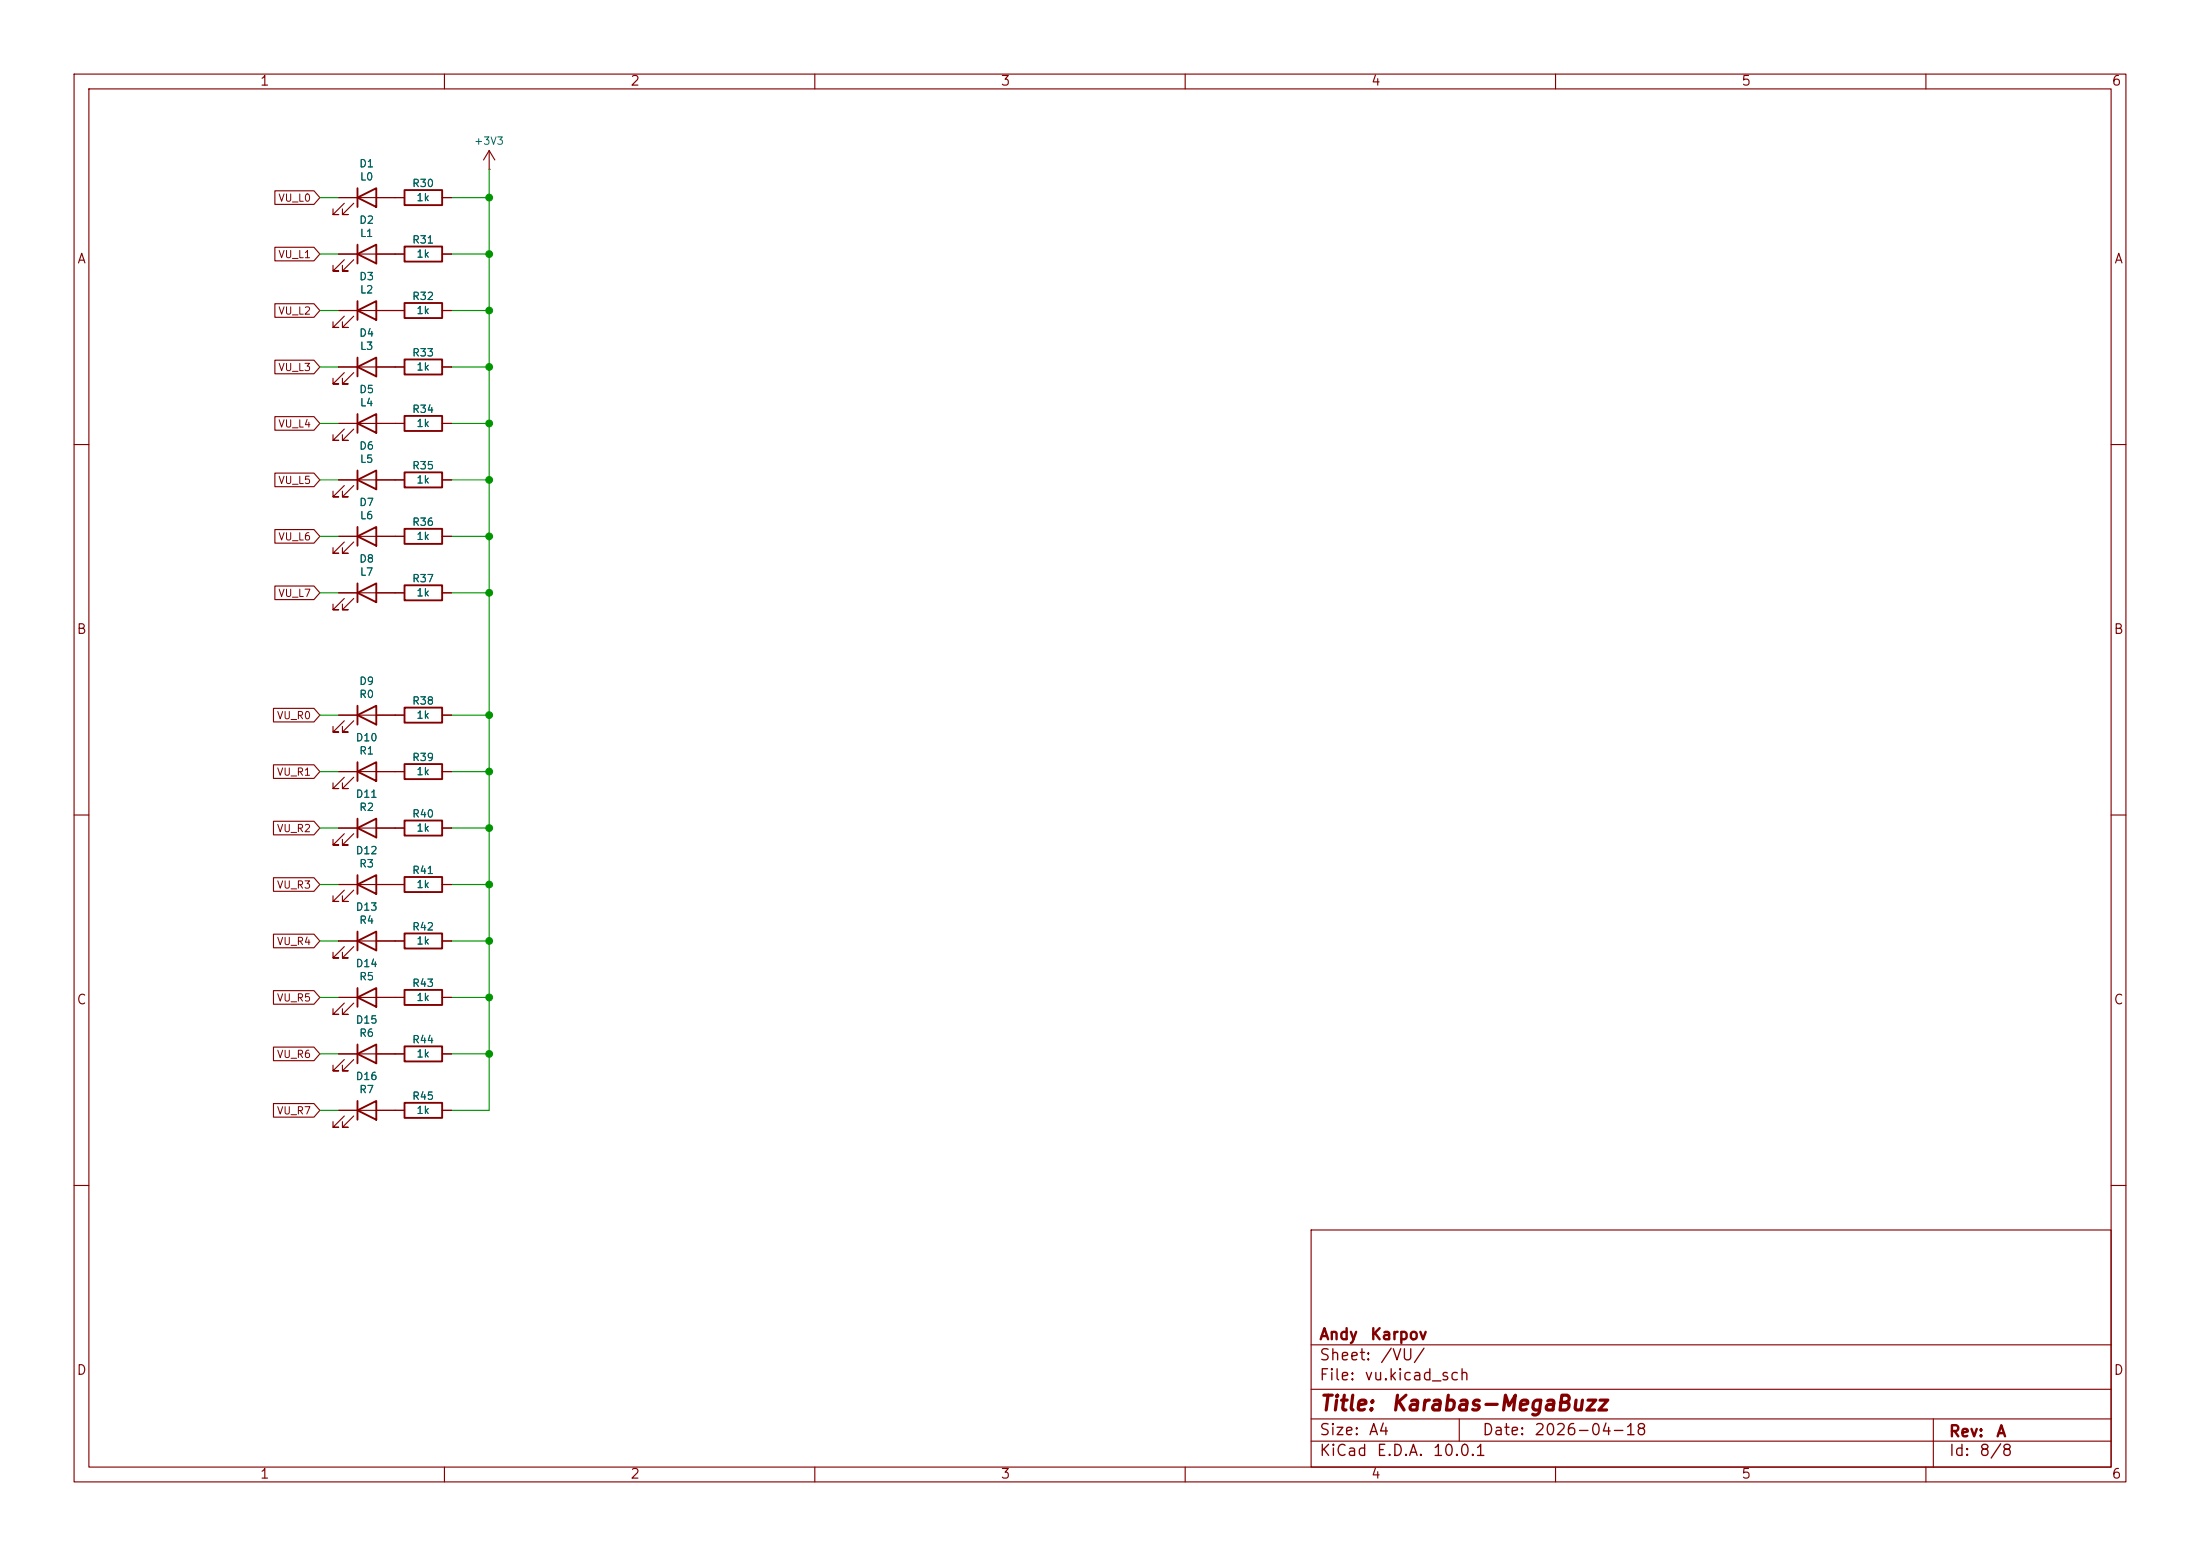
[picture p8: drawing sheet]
(kicad_sch
 (version 20260306)
 (generator "eeschema")
 (generator_version "10.0")
 (paper "A4")
 (title_block
  (title "Karabas-MegaBuzz")
  (date "2026-04-18")
  (rev "A")
  (company "Andy Karpov"))
 (lib_symbols
  (symbol "Device:LED"
   (pin_numbers (hide yes))
   (pin_names
    (offset 1.016) (hide yes)) (exclude_from_sim no) (in_bom yes) (on_board yes)
   (in_pos_files yes)
   (duplicate_pin_numbers_are_jumpers no)
   (property "Reference" "D" (at 0 2.54 0) (show_name no) (do_not_autoplace no) (effects (font (size 1.27 1.27))))
   (property "Value" "LED" (at 0 -2.54 0) (show_name no) (do_not_autoplace no) (effects (font (size 1.27 1.27))))
   (property "Footprint" "" (at 0 0 0) (show_name no) (do_not_autoplace no) (hide yes) (effects (font (size 1.27 1.27))))
   (property "Datasheet" "" (at 0 0 0) (show_name no) (do_not_autoplace no) (hide yes) (effects (font (size 1.27 1.27))))
   (property "Description" "Light emitting diode" (at 0 0 0) (show_name no) (do_not_autoplace no) (hide yes) (effects (font (size 1.27 1.27))))
   (property "Sim.Pins" "1=K 2=A" (at 0 0 0) (show_name no) (do_not_autoplace no) (hide yes) (effects (font (size 1.27 1.27))))
   (symbol "LED_0_1"
    (polyline (pts (xy -3.048 -0.762) (xy -4.572 -2.286) (xy -3.81 -2.286) (xy -4.572 -2.286) (xy -4.572 -1.524)) (stroke (width 0) (type default)) (fill (type none)))
    (polyline (pts (xy -1.778 -0.762) (xy -3.302 -2.286) (xy -2.54 -2.286) (xy -3.302 -2.286) (xy -3.302 -1.524)) (stroke (width 0) (type default)) (fill (type none)))
    (polyline (pts (xy -1.27 0) (xy 1.27 0)) (stroke (width 0) (type default)) (fill (type none)))
    (polyline (pts (xy -1.27 -1.27) (xy -1.27 1.27)) (stroke (width 0.254) (type default)) (fill (type none)))
    (polyline (pts (xy 1.27 -1.27) (xy 1.27 1.27) (xy -1.27 0) (xy 1.27 -1.27)) (stroke (width 0.254) (type default)) (fill (type none))))
   (symbol "LED_1_1"
    (pin passive line (at -3.81 0 0) (length 2.54) (name "K" (effects (font (size 1.27 1.27)))) (number "1" (effects (font (size 1.27 1.27)))))
    (pin passive line (at 3.81 0 180) (length 2.54) (name "A" (effects (font (size 1.27 1.27)))) (number "2" (effects (font (size 1.27 1.27))))))
   (embedded_fonts no))
  (symbol "Device:R"
   (pin_numbers (hide yes))
   (pin_names
    (offset 0)) (exclude_from_sim no) (in_bom yes) (on_board yes)
   (in_pos_files yes)
   (duplicate_pin_numbers_are_jumpers no)
   (property "Reference" "R" (at 2.032 0 90) (show_name no) (do_not_autoplace no) (effects (font (size 1.27 1.27))))
   (property "Value" "R" (at 0 0 90) (show_name no) (do_not_autoplace no) (effects (font (size 1.27 1.27))))
   (property "Footprint" "" (at -1.778 0 90) (show_name no) (do_not_autoplace no) (hide yes) (effects (font (size 1.27 1.27))))
   (property "Datasheet" "" (at 0 0 0) (show_name no) (do_not_autoplace no) (hide yes) (effects (font (size 1.27 1.27))))
   (property "Description" "Resistor" (at 0 0 0) (show_name no) (do_not_autoplace no) (hide yes) (effects (font (size 1.27 1.27))))
   (symbol "R_0_1"
    (rectangle (start -1.016 -2.54) (end 1.016 2.54) (stroke (width 0.254) (type default)) (fill (type none))))
   (symbol "R_1_1"
    (pin passive line (at 0 3.81 270) (length 1.27) (name "" (effects (font (size 1.27 1.27)))) (number "1" (effects (font (size 1.27 1.27)))))
    (pin passive line (at 0 -3.81 90) (length 1.27) (name "" (effects (font (size 1.27 1.27)))) (number "2" (effects (font (size 1.27 1.27))))))
   (embedded_fonts no))
  (symbol "power:+3V3"
   (power global)
   (pin_numbers (hide yes))
   (pin_names
    (offset 0) (hide yes)) (exclude_from_sim no) (in_bom yes) (on_board yes)
   (in_pos_files yes)
   (duplicate_pin_numbers_are_jumpers no)
   (property "Reference" "#PWR" (at 0 -3.81 0) (show_name no) (do_not_autoplace no) (hide yes) (effects (font (size 1.27 1.27))))
   (property "Value" "+3V3" (at 0 3.556 0) (show_name no) (do_not_autoplace no) (effects (font (size 1.27 1.27))))
   (property "Footprint" "" (at 0 0 0) (show_name no) (do_not_autoplace no) (hide yes) (effects (font (size 1.27 1.27))))
   (property "Datasheet" "" (at 0 0 0) (show_name no) (do_not_autoplace no) (hide yes) (effects (font (size 1.27 1.27))))
   (property "Description" "Power symbol creates a global label with name \"+3V3\"" (at 0 0 0) (show_name no) (do_not_autoplace no) (hide yes) (effects (font (size 1.27 1.27))))
   (symbol "+3V3_0_1"
    (polyline (pts (xy -0.762 1.27) (xy 0 2.54)) (stroke (width 0) (type default)) (fill (type none)))
    (polyline (pts (xy 0 2.54) (xy 0.762 1.27)) (stroke (width 0) (type default)) (fill (type none)))
    (polyline (pts (xy 0 0) (xy 0 2.54)) (stroke (width 0) (type default)) (fill (type none))))
   (symbol "+3V3_1_1"
    (pin power_in line (at 0 0 90) (length 0) (name "" (effects (font (size 1.27 1.27)))) (number "1" (effects (font (size 1.27 1.27))))))
   (embedded_fonts no)))
 (junction
  (at 66.04 104.14)
  (diameter 0)
  (color 0 0 0 0))
 (junction
  (at 66.04 57.15)
  (diameter 0)
  (color 0 0 0 0))
 (junction
  (at 66.04 49.53)
  (diameter 0)
  (color 0 0 0 0))
 (junction
  (at 66.04 72.39)
  (diameter 0)
  (color 0 0 0 0))
 (junction
  (at 66.04 127)
  (diameter 0)
  (color 0 0 0 0))
 (junction
  (at 66.04 142.24)
  (diameter 0)
  (color 0 0 0 0))
 (junction
  (at 66.04 80.01)
  (diameter 0)
  (color 0 0 0 0))
 (junction
  (at 66.04 41.91)
  (diameter 0)
  (color 0 0 0 0))
 (junction
  (at 66.04 119.38)
  (diameter 0)
  (color 0 0 0 0))
 (junction
  (at 66.04 134.62)
  (diameter 0)
  (color 0 0 0 0))
 (junction
  (at 66.04 111.76)
  (diameter 0)
  (color 0 0 0 0))
 (junction
  (at 66.04 64.77)
  (diameter 0)
  (color 0 0 0 0))
 (junction
  (at 66.04 34.29)
  (diameter 0)
  (color 0 0 0 0))
 (junction
  (at 66.04 26.67)
  (diameter 0)
  (color 0 0 0 0))
 (junction
  (at 66.04 96.52)
  (diameter 0)
  (color 0 0 0 0))
 (wire
  (pts (xy 43.18 119.38) (xy 45.72 119.38))
  (stroke (width 0) (type default)))
 (wire
  (pts (xy 43.18 104.14) (xy 45.72 104.14))
  (stroke (width 0) (type default)))
 (wire
  (pts (xy 43.18 64.77) (xy 45.72 64.77))
  (stroke (width 0) (type default)))
 (wire
  (pts (xy 43.18 41.91) (xy 45.72 41.91))
  (stroke (width 0) (type default)))
 (wire
  (pts (xy 60.96 96.52) (xy 66.04 96.52))
  (stroke (width 0) (type default)))
 (wire
  (pts (xy 66.04 41.91) (xy 66.04 34.29))
  (stroke (width 0) (type default)))
 (wire
  (pts (xy 60.96 57.15) (xy 66.04 57.15))
  (stroke (width 0) (type default)))
 (wire
  (pts (xy 66.04 72.39) (xy 66.04 64.77))
  (stroke (width 0) (type default)))
 (wire
  (pts (xy 43.18 72.39) (xy 45.72 72.39))
  (stroke (width 0) (type default)))
 (wire
  (pts (xy 66.04 80.01) (xy 66.04 72.39))
  (stroke (width 0) (type default)))
 (wire
  (pts (xy 43.18 96.52) (xy 45.72 96.52))
  (stroke (width 0) (type default)))
 (wire
  (pts (xy 66.04 64.77) (xy 66.04 57.15))
  (stroke (width 0) (type default)))
 (wire
  (pts (xy 60.96 80.01) (xy 66.04 80.01))
  (stroke (width 0) (type default)))
 (wire
  (pts (xy 66.04 119.38) (xy 66.04 111.76))
  (stroke (width 0) (type default)))
 (wire
  (pts (xy 43.18 80.01) (xy 45.72 80.01))
  (stroke (width 0) (type default)))
 (wire
  (pts (xy 66.04 57.15) (xy 66.04 49.53))
  (stroke (width 0) (type default)))
 (wire
  (pts (xy 60.96 41.91) (xy 66.04 41.91))
  (stroke (width 0) (type default)))
 (wire
  (pts (xy 60.96 49.53) (xy 66.04 49.53))
  (stroke (width 0) (type default)))
 (wire
  (pts (xy 66.04 134.62) (xy 66.04 127))
  (stroke (width 0) (type default)))
 (wire
  (pts (xy 43.18 111.76) (xy 45.72 111.76))
  (stroke (width 0) (type default)))
 (wire
  (pts (xy 43.18 57.15) (xy 45.72 57.15))
  (stroke (width 0) (type default)))
 (wire
  (pts (xy 66.04 22.86) (xy 66.04 26.67))
  (stroke (width 0) (type default)))
 (wire
  (pts (xy 43.18 49.53) (xy 45.72 49.53))
  (stroke (width 0) (type default)))
 (wire
  (pts (xy 60.96 142.24) (xy 66.04 142.24))
  (stroke (width 0) (type default)))
 (wire
  (pts (xy 60.96 111.76) (xy 66.04 111.76))
  (stroke (width 0) (type default)))
 (wire
  (pts (xy 60.96 64.77) (xy 66.04 64.77))
  (stroke (width 0) (type default)))
 (wire
  (pts (xy 66.04 104.14) (xy 66.04 96.52))
  (stroke (width 0) (type default)))
 (wire
  (pts (xy 43.18 134.62) (xy 45.72 134.62))
  (stroke (width 0) (type default)))
 (wire
  (pts (xy 43.18 127) (xy 45.72 127))
  (stroke (width 0) (type default)))
 (wire
  (pts (xy 66.04 49.53) (xy 66.04 41.91))
  (stroke (width 0) (type default)))
 (wire
  (pts (xy 43.18 149.86) (xy 45.72 149.86))
  (stroke (width 0) (type default)))
 (wire
  (pts (xy 43.18 26.67) (xy 45.72 26.67))
  (stroke (width 0) (type default)))
 (wire
  (pts (xy 66.04 127) (xy 66.04 119.38))
  (stroke (width 0) (type default)))
 (wire
  (pts (xy 66.04 26.67) (xy 60.96 26.67))
  (stroke (width 0) (type default)))
 (wire
  (pts (xy 66.04 142.24) (xy 66.04 134.62))
  (stroke (width 0) (type default)))
 (wire
  (pts (xy 43.18 34.29) (xy 45.72 34.29))
  (stroke (width 0) (type default)))
 (wire
  (pts (xy 43.18 142.24) (xy 45.72 142.24))
  (stroke (width 0) (type default)))
 (wire
  (pts (xy 60.96 72.39) (xy 66.04 72.39))
  (stroke (width 0) (type default)))
 (wire
  (pts (xy 60.96 149.86) (xy 66.04 149.86))
  (stroke (width 0) (type default)))
 (wire
  (pts (xy 60.96 127) (xy 66.04 127))
  (stroke (width 0) (type default)))
 (wire
  (pts (xy 60.96 34.29) (xy 66.04 34.29))
  (stroke (width 0) (type default)))
 (wire
  (pts (xy 60.96 134.62) (xy 66.04 134.62))
  (stroke (width 0) (type default)))
 (wire
  (pts (xy 66.04 34.29) (xy 66.04 26.67))
  (stroke (width 0) (type default)))
 (wire
  (pts (xy 60.96 104.14) (xy 66.04 104.14))
  (stroke (width 0) (type default)))
 (wire
  (pts (xy 66.04 96.52) (xy 66.04 80.01))
  (stroke (width 0) (type default)))
 (wire
  (pts (xy 66.04 111.76) (xy 66.04 104.14))
  (stroke (width 0) (type default)))
 (wire
  (pts (xy 60.96 119.38) (xy 66.04 119.38))
  (stroke (width 0) (type default)))
 (wire
  (pts (xy 66.04 149.86) (xy 66.04 142.24))
  (stroke (width 0) (type default)))
 (global_label "VU_R2"
  (shape input)
  (at 43.18 111.76 180)
  (fields_autoplaced yes)
  (effects (font (size 0.9906 0.9906)) (justify right))
  (property "Intersheetrefs" "${INTERSHEET_REFS}" (at 36.2019 111.76 0) (hide yes) (show_name no) (do_not_autoplace no) (effects (font (size 1.27 1.27)) (justify right))))
 (global_label "VU_R3"
  (shape input)
  (at 43.18 119.38 180)
  (fields_autoplaced yes)
  (effects (font (size 0.9906 0.9906)) (justify right))
  (property "Intersheetrefs" "${INTERSHEET_REFS}" (at 36.2019 119.38 0) (hide yes) (show_name no) (do_not_autoplace no) (effects (font (size 1.27 1.27)) (justify right))))
 (global_label "VU_R4"
  (shape input)
  (at 43.18 127 180)
  (fields_autoplaced yes)
  (effects (font (size 0.9906 0.9906)) (justify right))
  (property "Intersheetrefs" "${INTERSHEET_REFS}" (at 36.2019 127 0) (hide yes) (show_name no) (do_not_autoplace no) (effects (font (size 1.27 1.27)) (justify right))))
 (global_label "VU_L3"
  (shape input)
  (at 43.18 49.53 180)
  (fields_autoplaced yes)
  (effects (font (size 0.9906 0.9906)) (justify right))
  (property "Intersheetrefs" "${INTERSHEET_REFS}" (at 36.3906 49.53 0) (hide yes) (show_name no) (do_not_autoplace no) (effects (font (size 1.27 1.27)) (justify right))))
 (global_label "VU_L5"
  (shape input)
  (at 43.18 64.77 180)
  (fields_autoplaced yes)
  (effects (font (size 0.9906 0.9906)) (justify right))
  (property "Intersheetrefs" "${INTERSHEET_REFS}" (at 36.3906 64.77 0) (hide yes) (show_name no) (do_not_autoplace no) (effects (font (size 1.27 1.27)) (justify right))))
 (global_label "VU_L6"
  (shape input)
  (at 43.18 72.39 180)
  (fields_autoplaced yes)
  (effects (font (size 0.9906 0.9906)) (justify right))
  (property "Intersheetrefs" "${INTERSHEET_REFS}" (at 36.3906 72.39 0) (hide yes) (show_name no) (do_not_autoplace no) (effects (font (size 1.27 1.27)) (justify right))))
 (global_label "VU_R6"
  (shape input)
  (at 43.18 142.24 180)
  (fields_autoplaced yes)
  (effects (font (size 0.9906 0.9906)) (justify right))
  (property "Intersheetrefs" "${INTERSHEET_REFS}" (at 36.2019 142.24 0) (hide yes) (show_name no) (do_not_autoplace no) (effects (font (size 1.27 1.27)) (justify right))))
 (global_label "VU_L4"
  (shape input)
  (at 43.18 57.15 180)
  (fields_autoplaced yes)
  (effects (font (size 0.9906 0.9906)) (justify right))
  (property "Intersheetrefs" "${INTERSHEET_REFS}" (at 36.3906 57.15 0) (hide yes) (show_name no) (do_not_autoplace no) (effects (font (size 1.27 1.27)) (justify right))))
 (global_label "VU_L1"
  (shape input)
  (at 43.18 34.29 180)
  (fields_autoplaced yes)
  (effects (font (size 0.9906 0.9906)) (justify right))
  (property "Intersheetrefs" "${INTERSHEET_REFS}" (at 36.3906 34.29 0) (hide yes) (show_name no) (do_not_autoplace no) (effects (font (size 1.27 1.27)) (justify right))))
 (global_label "VU_R0"
  (shape input)
  (at 43.18 96.52 180)
  (fields_autoplaced yes)
  (effects (font (size 0.9906 0.9906)) (justify right))
  (property "Intersheetrefs" "${INTERSHEET_REFS}" (at 36.2019 96.52 0) (hide yes) (show_name no) (do_not_autoplace no) (effects (font (size 1.27 1.27)) (justify right))))
 (global_label "VU_R5"
  (shape input)
  (at 43.18 134.62 180)
  (fields_autoplaced yes)
  (effects (font (size 0.9906 0.9906)) (justify right))
  (property "Intersheetrefs" "${INTERSHEET_REFS}" (at 36.2019 134.62 0) (hide yes) (show_name no) (do_not_autoplace no) (effects (font (size 1.27 1.27)) (justify right))))
 (global_label "VU_L7"
  (shape input)
  (at 43.18 80.01 180)
  (fields_autoplaced yes)
  (effects (font (size 0.9906 0.9906)) (justify right))
  (property "Intersheetrefs" "${INTERSHEET_REFS}" (at 36.3906 80.01 0) (hide yes) (show_name no) (do_not_autoplace no) (effects (font (size 1.27 1.27)) (justify right))))
 (global_label "VU_R7"
  (shape input)
  (at 43.18 149.86 180)
  (fields_autoplaced yes)
  (effects (font (size 0.9906 0.9906)) (justify right))
  (property "Intersheetrefs" "${INTERSHEET_REFS}" (at 36.2019 149.86 0) (hide yes) (show_name no) (do_not_autoplace no) (effects (font (size 1.27 1.27)) (justify right))))
 (global_label "VU_L0"
  (shape input)
  (at 43.18 26.67 180)
  (fields_autoplaced yes)
  (effects (font (size 0.9906 0.9906)) (justify right))
  (property "Intersheetrefs" "${INTERSHEET_REFS}" (at 36.3906 26.67 0) (hide yes) (show_name no) (do_not_autoplace no) (effects (font (size 1.27 1.27)) (justify right))))
 (global_label "VU_R1"
  (shape input)
  (at 43.18 104.14 180)
  (fields_autoplaced yes)
  (effects (font (size 0.9906 0.9906)) (justify right))
  (property "Intersheetrefs" "${INTERSHEET_REFS}" (at 36.2019 104.14 0) (hide yes) (show_name no) (do_not_autoplace no) (effects (font (size 1.27 1.27)) (justify right))))
 (global_label "VU_L2"
  (shape input)
  (at 43.18 41.91 180)
  (fields_autoplaced yes)
  (effects (font (size 0.9906 0.9906)) (justify right))
  (property "Intersheetrefs" "${INTERSHEET_REFS}" (at 36.3906 41.91 0) (hide yes) (show_name no) (do_not_autoplace no) (effects (font (size 1.27 1.27)) (justify right))))
 (symbol
  (lib_id "Device:LED")
  (at 49.53 34.29 0)
  (unit 1)
  (body_style 1)
  (exclude_from_sim no)
  (in_bom yes)
  (on_board yes)
  (in_pos_files yes)
  (dnp no)
  (property "Reference" "D2" (at 49.53 29.718 0) (show_name no) (do_not_autoplace no) (effects (font (size 1 1))))
  (property "Value" "L1" (at 49.53 31.496 0) (show_name no) (do_not_autoplace no) (effects (font (size 1 1))))
  (property "Footprint" "LED_SMD:LED_0603_1608Metric_Pad1.05x0.95mm_HandSolder" (at 49.53 34.29 0) (hide yes) (show_name no) (do_not_autoplace no) (effects (font (size 1.27 1.27))))
  (property "Datasheet" "" (at 49.53 34.29 0) (hide yes) (show_name no) (do_not_autoplace no) (effects (font (size 1.27 1.27))))
  (property "Description" "Light emitting diode" (at 49.53 34.29 0) (hide yes) (show_name no) (do_not_autoplace no) (effects (font (size 1.27 1.27))))
  (property "Sim.Pins" "1=K 2=A" (at 49.53 34.29 0) (hide yes) (show_name no) (do_not_autoplace no) (effects (font (size 1.27 1.27))))
  (pin "2")
  (pin "1"))
 (symbol
  (lib_id "Device:R")
  (at 57.15 34.29 270)
  (mirror x)
  (unit 1)
  (body_style 1)
  (exclude_from_sim no)
  (in_bom yes)
  (on_board yes)
  (in_pos_files yes)
  (dnp no)
  (property "Reference" "R31" (at 57.15 32.385 90) (show_name no) (do_not_autoplace no) (effects (font (size 1 1))))
  (property "Value" "1k" (at 57.15 34.29 90) (show_name no) (do_not_autoplace no) (effects (font (size 1 1))))
  (property "Footprint" "Resistor_SMD:R_0603_1608Metric_Pad0.98x0.95mm_HandSolder" (at 57.15 36.068 90) (hide yes) (show_name no) (do_not_autoplace no) (effects (font (size 1.27 1.27))))
  (property "Datasheet" "" (at 57.15 34.29 0) (hide yes) (show_name no) (do_not_autoplace no) (effects (font (size 1.27 1.27))))
  (property "Description" "" (at 57.15 34.29 0) (hide yes) (show_name no) (do_not_autoplace no) (effects (font (size 1.27 1.27))))
  (pin "1")
  (pin "2"))
 (symbol
  (lib_id "Device:R")
  (at 57.15 111.76 270)
  (mirror x)
  (unit 1)
  (body_style 1)
  (exclude_from_sim no)
  (in_bom yes)
  (on_board yes)
  (in_pos_files yes)
  (dnp no)
  (property "Reference" "R40" (at 57.15 109.855 90) (show_name no) (do_not_autoplace no) (effects (font (size 1 1))))
  (property "Value" "1k" (at 57.15 111.76 90) (show_name no) (do_not_autoplace no) (effects (font (size 1 1))))
  (property "Footprint" "Resistor_SMD:R_0603_1608Metric_Pad0.98x0.95mm_HandSolder" (at 57.15 113.538 90) (hide yes) (show_name no) (do_not_autoplace no) (effects (font (size 1.27 1.27))))
  (property "Datasheet" "" (at 57.15 111.76 0) (hide yes) (show_name no) (do_not_autoplace no) (effects (font (size 1.27 1.27))))
  (property "Description" "" (at 57.15 111.76 0) (hide yes) (show_name no) (do_not_autoplace no) (effects (font (size 1.27 1.27))))
  (pin "1")
  (pin "2"))
 (symbol
  (lib_id "Device:LED")
  (at 49.53 142.24 0)
  (unit 1)
  (body_style 1)
  (exclude_from_sim no)
  (in_bom yes)
  (on_board yes)
  (in_pos_files yes)
  (dnp no)
  (property "Reference" "D15" (at 49.53 137.668 0) (show_name no) (do_not_autoplace no) (effects (font (size 1 1))))
  (property "Value" "R6" (at 49.53 139.446 0) (show_name no) (do_not_autoplace no) (effects (font (size 1 1))))
  (property "Footprint" "LED_SMD:LED_0603_1608Metric_Pad1.05x0.95mm_HandSolder" (at 49.53 142.24 0) (hide yes) (show_name no) (do_not_autoplace no) (effects (font (size 1.27 1.27))))
  (property "Datasheet" "" (at 49.53 142.24 0) (hide yes) (show_name no) (do_not_autoplace no) (effects (font (size 1.27 1.27))))
  (property "Description" "Light emitting diode" (at 49.53 142.24 0) (hide yes) (show_name no) (do_not_autoplace no) (effects (font (size 1.27 1.27))))
  (property "Sim.Pins" "1=K 2=A" (at 49.53 142.24 0) (hide yes) (show_name no) (do_not_autoplace no) (effects (font (size 1.27 1.27))))
  (pin "2")
  (pin "1"))
 (symbol
  (lib_id "Device:R")
  (at 57.15 96.52 270)
  (mirror x)
  (unit 1)
  (body_style 1)
  (exclude_from_sim no)
  (in_bom yes)
  (on_board yes)
  (in_pos_files yes)
  (dnp no)
  (property "Reference" "R38" (at 57.15 94.615 90) (show_name no) (do_not_autoplace no) (effects (font (size 1 1))))
  (property "Value" "1k" (at 57.15 96.52 90) (show_name no) (do_not_autoplace no) (effects (font (size 1 1))))
  (property "Footprint" "Resistor_SMD:R_0603_1608Metric_Pad0.98x0.95mm_HandSolder" (at 57.15 98.298 90) (hide yes) (show_name no) (do_not_autoplace no) (effects (font (size 1.27 1.27))))
  (property "Datasheet" "" (at 57.15 96.52 0) (hide yes) (show_name no) (do_not_autoplace no) (effects (font (size 1.27 1.27))))
  (property "Description" "" (at 57.15 96.52 0) (hide yes) (show_name no) (do_not_autoplace no) (effects (font (size 1.27 1.27))))
  (pin "1")
  (pin "2"))
 (symbol
  (lib_id "Device:R")
  (at 57.15 57.15 270)
  (mirror x)
  (unit 1)
  (body_style 1)
  (exclude_from_sim no)
  (in_bom yes)
  (on_board yes)
  (in_pos_files yes)
  (dnp no)
  (property "Reference" "R34" (at 57.15 55.245 90) (show_name no) (do_not_autoplace no) (effects (font (size 1 1))))
  (property "Value" "1k" (at 57.15 57.15 90) (show_name no) (do_not_autoplace no) (effects (font (size 1 1))))
  (property "Footprint" "Resistor_SMD:R_0603_1608Metric_Pad0.98x0.95mm_HandSolder" (at 57.15 58.928 90) (hide yes) (show_name no) (do_not_autoplace no) (effects (font (size 1.27 1.27))))
  (property "Datasheet" "" (at 57.15 57.15 0) (hide yes) (show_name no) (do_not_autoplace no) (effects (font (size 1.27 1.27))))
  (property "Description" "" (at 57.15 57.15 0) (hide yes) (show_name no) (do_not_autoplace no) (effects (font (size 1.27 1.27))))
  (pin "1")
  (pin "2"))
 (symbol
  (lib_id "Device:R")
  (at 57.15 149.86 270)
  (mirror x)
  (unit 1)
  (body_style 1)
  (exclude_from_sim no)
  (in_bom yes)
  (on_board yes)
  (in_pos_files yes)
  (dnp no)
  (property "Reference" "R45" (at 57.15 147.955 90) (show_name no) (do_not_autoplace no) (effects (font (size 1 1))))
  (property "Value" "1k" (at 57.15 149.86 90) (show_name no) (do_not_autoplace no) (effects (font (size 1 1))))
  (property "Footprint" "Resistor_SMD:R_0603_1608Metric_Pad0.98x0.95mm_HandSolder" (at 57.15 151.638 90) (hide yes) (show_name no) (do_not_autoplace no) (effects (font (size 1.27 1.27))))
  (property "Datasheet" "" (at 57.15 149.86 0) (hide yes) (show_name no) (do_not_autoplace no) (effects (font (size 1.27 1.27))))
  (property "Description" "" (at 57.15 149.86 0) (hide yes) (show_name no) (do_not_autoplace no) (effects (font (size 1.27 1.27))))
  (pin "1")
  (pin "2"))
 (symbol
  (lib_id "Device:LED")
  (at 49.53 26.67 0)
  (unit 1)
  (body_style 1)
  (exclude_from_sim no)
  (in_bom yes)
  (on_board yes)
  (in_pos_files yes)
  (dnp no)
  (property "Reference" "D1" (at 49.53 22.098 0) (show_name no) (do_not_autoplace no) (effects (font (size 1 1))))
  (property "Value" "L0" (at 49.53 23.876 0) (show_name no) (do_not_autoplace no) (effects (font (size 1 1))))
  (property "Footprint" "LED_SMD:LED_0603_1608Metric_Pad1.05x0.95mm_HandSolder" (at 49.53 26.67 0) (hide yes) (show_name no) (do_not_autoplace no) (effects (font (size 1.27 1.27))))
  (property "Datasheet" "" (at 49.53 26.67 0) (hide yes) (show_name no) (do_not_autoplace no) (effects (font (size 1.27 1.27))))
  (property "Description" "Light emitting diode" (at 49.53 26.67 0) (hide yes) (show_name no) (do_not_autoplace no) (effects (font (size 1.27 1.27))))
  (property "Sim.Pins" "1=K 2=A" (at 49.53 26.67 0) (hide yes) (show_name no) (do_not_autoplace no) (effects (font (size 1.27 1.27))))
  (pin "2")
  (pin "1"))
 (symbol
  (lib_id "Device:LED")
  (at 49.53 72.39 0)
  (unit 1)
  (body_style 1)
  (exclude_from_sim no)
  (in_bom yes)
  (on_board yes)
  (in_pos_files yes)
  (dnp no)
  (property "Reference" "D7" (at 49.53 67.818 0) (show_name no) (do_not_autoplace no) (effects (font (size 1 1))))
  (property "Value" "L6" (at 49.53 69.596 0) (show_name no) (do_not_autoplace no) (effects (font (size 1 1))))
  (property "Footprint" "LED_SMD:LED_0603_1608Metric_Pad1.05x0.95mm_HandSolder" (at 49.53 72.39 0) (hide yes) (show_name no) (do_not_autoplace no) (effects (font (size 1.27 1.27))))
  (property "Datasheet" "" (at 49.53 72.39 0) (hide yes) (show_name no) (do_not_autoplace no) (effects (font (size 1.27 1.27))))
  (property "Description" "Light emitting diode" (at 49.53 72.39 0) (hide yes) (show_name no) (do_not_autoplace no) (effects (font (size 1.27 1.27))))
  (property "Sim.Pins" "1=K 2=A" (at 49.53 72.39 0) (hide yes) (show_name no) (do_not_autoplace no) (effects (font (size 1.27 1.27))))
  (pin "2")
  (pin "1"))
 (symbol
  (lib_id "power:+3V3")
  (at 66.04 22.86 0)
  (unit 1)
  (body_style 1)
  (exclude_from_sim no)
  (in_bom yes)
  (on_board yes)
  (in_pos_files yes)
  (dnp no)
  (property "Reference" "#PWR0131" (at 66.04 26.67 0) (hide yes) (show_name no) (do_not_autoplace no) (effects (font (size 1.27 1.27))))
  (property "Value" "+3V3" (at 66.04 19.05 0) (show_name no) (do_not_autoplace no) (effects (font (size 1 1))))
  (property "Footprint" "" (at 66.04 22.86 0) (hide yes) (show_name no) (do_not_autoplace no) (effects (font (size 1.27 1.27))))
  (property "Datasheet" "" (at 66.04 22.86 0) (hide yes) (show_name no) (do_not_autoplace no) (effects (font (size 1.27 1.27))))
  (property "Description" "Power symbol creates a global label with name \"+3V3\"" (at 66.04 22.86 0) (hide yes) (show_name no) (do_not_autoplace no) (effects (font (size 1.27 1.27))))
  (pin "1"))
 (symbol
  (lib_id "Device:LED")
  (at 49.53 57.15 0)
  (unit 1)
  (body_style 1)
  (exclude_from_sim no)
  (in_bom yes)
  (on_board yes)
  (in_pos_files yes)
  (dnp no)
  (property "Reference" "D5" (at 49.53 52.578 0) (show_name no) (do_not_autoplace no) (effects (font (size 1 1))))
  (property "Value" "L4" (at 49.53 54.356 0) (show_name no) (do_not_autoplace no) (effects (font (size 1 1))))
  (property "Footprint" "LED_SMD:LED_0603_1608Metric_Pad1.05x0.95mm_HandSolder" (at 49.53 57.15 0) (hide yes) (show_name no) (do_not_autoplace no) (effects (font (size 1.27 1.27))))
  (property "Datasheet" "" (at 49.53 57.15 0) (hide yes) (show_name no) (do_not_autoplace no) (effects (font (size 1.27 1.27))))
  (property "Description" "Light emitting diode" (at 49.53 57.15 0) (hide yes) (show_name no) (do_not_autoplace no) (effects (font (size 1.27 1.27))))
  (property "Sim.Pins" "1=K 2=A" (at 49.53 57.15 0) (hide yes) (show_name no) (do_not_autoplace no) (effects (font (size 1.27 1.27))))
  (pin "2")
  (pin "1"))
 (symbol
  (lib_id "Device:LED")
  (at 49.53 119.38 0)
  (unit 1)
  (body_style 1)
  (exclude_from_sim no)
  (in_bom yes)
  (on_board yes)
  (in_pos_files yes)
  (dnp no)
  (property "Reference" "D12" (at 49.53 114.808 0) (show_name no) (do_not_autoplace no) (effects (font (size 1 1))))
  (property "Value" "R3" (at 49.53 116.586 0) (show_name no) (do_not_autoplace no) (effects (font (size 1 1))))
  (property "Footprint" "LED_SMD:LED_0603_1608Metric_Pad1.05x0.95mm_HandSolder" (at 49.53 119.38 0) (hide yes) (show_name no) (do_not_autoplace no) (effects (font (size 1.27 1.27))))
  (property "Datasheet" "" (at 49.53 119.38 0) (hide yes) (show_name no) (do_not_autoplace no) (effects (font (size 1.27 1.27))))
  (property "Description" "Light emitting diode" (at 49.53 119.38 0) (hide yes) (show_name no) (do_not_autoplace no) (effects (font (size 1.27 1.27))))
  (property "Sim.Pins" "1=K 2=A" (at 49.53 119.38 0) (hide yes) (show_name no) (do_not_autoplace no) (effects (font (size 1.27 1.27))))
  (pin "2")
  (pin "1"))
 (symbol
  (lib_id "Device:LED")
  (at 49.53 41.91 0)
  (unit 1)
  (body_style 1)
  (exclude_from_sim no)
  (in_bom yes)
  (on_board yes)
  (in_pos_files yes)
  (dnp no)
  (property "Reference" "D3" (at 49.53 37.338 0) (show_name no) (do_not_autoplace no) (effects (font (size 1 1))))
  (property "Value" "L2" (at 49.53 39.116 0) (show_name no) (do_not_autoplace no) (effects (font (size 1 1))))
  (property "Footprint" "LED_SMD:LED_0603_1608Metric_Pad1.05x0.95mm_HandSolder" (at 49.53 41.91 0) (hide yes) (show_name no) (do_not_autoplace no) (effects (font (size 1.27 1.27))))
  (property "Datasheet" "" (at 49.53 41.91 0) (hide yes) (show_name no) (do_not_autoplace no) (effects (font (size 1.27 1.27))))
  (property "Description" "Light emitting diode" (at 49.53 41.91 0) (hide yes) (show_name no) (do_not_autoplace no) (effects (font (size 1.27 1.27))))
  (property "Sim.Pins" "1=K 2=A" (at 49.53 41.91 0) (hide yes) (show_name no) (do_not_autoplace no) (effects (font (size 1.27 1.27))))
  (pin "2")
  (pin "1"))
 (symbol
  (lib_id "Device:LED")
  (at 49.53 111.76 0)
  (unit 1)
  (body_style 1)
  (exclude_from_sim no)
  (in_bom yes)
  (on_board yes)
  (in_pos_files yes)
  (dnp no)
  (property "Reference" "D11" (at 49.53 107.188 0) (show_name no) (do_not_autoplace no) (effects (font (size 1 1))))
  (property "Value" "R2" (at 49.53 108.966 0) (show_name no) (do_not_autoplace no) (effects (font (size 1 1))))
  (property "Footprint" "LED_SMD:LED_0603_1608Metric_Pad1.05x0.95mm_HandSolder" (at 49.53 111.76 0) (hide yes) (show_name no) (do_not_autoplace no) (effects (font (size 1.27 1.27))))
  (property "Datasheet" "" (at 49.53 111.76 0) (hide yes) (show_name no) (do_not_autoplace no) (effects (font (size 1.27 1.27))))
  (property "Description" "Light emitting diode" (at 49.53 111.76 0) (hide yes) (show_name no) (do_not_autoplace no) (effects (font (size 1.27 1.27))))
  (property "Sim.Pins" "1=K 2=A" (at 49.53 111.76 0) (hide yes) (show_name no) (do_not_autoplace no) (effects (font (size 1.27 1.27))))
  (pin "2")
  (pin "1"))
 (symbol
  (lib_id "Device:R")
  (at 57.15 72.39 270)
  (mirror x)
  (unit 1)
  (body_style 1)
  (exclude_from_sim no)
  (in_bom yes)
  (on_board yes)
  (in_pos_files yes)
  (dnp no)
  (property "Reference" "R36" (at 57.15 70.485 90) (show_name no) (do_not_autoplace no) (effects (font (size 1 1))))
  (property "Value" "1k" (at 57.15 72.39 90) (show_name no) (do_not_autoplace no) (effects (font (size 1 1))))
  (property "Footprint" "Resistor_SMD:R_0603_1608Metric_Pad0.98x0.95mm_HandSolder" (at 57.15 74.168 90) (hide yes) (show_name no) (do_not_autoplace no) (effects (font (size 1.27 1.27))))
  (property "Datasheet" "" (at 57.15 72.39 0) (hide yes) (show_name no) (do_not_autoplace no) (effects (font (size 1.27 1.27))))
  (property "Description" "" (at 57.15 72.39 0) (hide yes) (show_name no) (do_not_autoplace no) (effects (font (size 1.27 1.27))))
  (pin "1")
  (pin "2"))
 (symbol
  (lib_id "Device:R")
  (at 57.15 142.24 270)
  (mirror x)
  (unit 1)
  (body_style 1)
  (exclude_from_sim no)
  (in_bom yes)
  (on_board yes)
  (in_pos_files yes)
  (dnp no)
  (property "Reference" "R44" (at 57.15 140.335 90) (show_name no) (do_not_autoplace no) (effects (font (size 1 1))))
  (property "Value" "1k" (at 57.15 142.24 90) (show_name no) (do_not_autoplace no) (effects (font (size 1 1))))
  (property "Footprint" "Resistor_SMD:R_0603_1608Metric_Pad0.98x0.95mm_HandSolder" (at 57.15 144.018 90) (hide yes) (show_name no) (do_not_autoplace no) (effects (font (size 1.27 1.27))))
  (property "Datasheet" "" (at 57.15 142.24 0) (hide yes) (show_name no) (do_not_autoplace no) (effects (font (size 1.27 1.27))))
  (property "Description" "" (at 57.15 142.24 0) (hide yes) (show_name no) (do_not_autoplace no) (effects (font (size 1.27 1.27))))
  (pin "1")
  (pin "2"))
 (symbol
  (lib_id "Device:R")
  (at 57.15 80.01 270)
  (mirror x)
  (unit 1)
  (body_style 1)
  (exclude_from_sim no)
  (in_bom yes)
  (on_board yes)
  (in_pos_files yes)
  (dnp no)
  (property "Reference" "R37" (at 57.15 78.105 90) (show_name no) (do_not_autoplace no) (effects (font (size 1 1))))
  (property "Value" "1k" (at 57.15 80.01 90) (show_name no) (do_not_autoplace no) (effects (font (size 1 1))))
  (property "Footprint" "Resistor_SMD:R_0603_1608Metric_Pad0.98x0.95mm_HandSolder" (at 57.15 81.788 90) (hide yes) (show_name no) (do_not_autoplace no) (effects (font (size 1.27 1.27))))
  (property "Datasheet" "" (at 57.15 80.01 0) (hide yes) (show_name no) (do_not_autoplace no) (effects (font (size 1.27 1.27))))
  (property "Description" "" (at 57.15 80.01 0) (hide yes) (show_name no) (do_not_autoplace no) (effects (font (size 1.27 1.27))))
  (pin "1")
  (pin "2"))
 (symbol
  (lib_id "Device:LED")
  (at 49.53 80.01 0)
  (unit 1)
  (body_style 1)
  (exclude_from_sim no)
  (in_bom yes)
  (on_board yes)
  (in_pos_files yes)
  (dnp no)
  (property "Reference" "D8" (at 49.53 75.438 0) (show_name no) (do_not_autoplace no) (effects (font (size 1 1))))
  (property "Value" "L7" (at 49.53 77.216 0) (show_name no) (do_not_autoplace no) (effects (font (size 1 1))))
  (property "Footprint" "LED_SMD:LED_0603_1608Metric_Pad1.05x0.95mm_HandSolder" (at 49.53 80.01 0) (hide yes) (show_name no) (do_not_autoplace no) (effects (font (size 1.27 1.27))))
  (property "Datasheet" "" (at 49.53 80.01 0) (hide yes) (show_name no) (do_not_autoplace no) (effects (font (size 1.27 1.27))))
  (property "Description" "Light emitting diode" (at 49.53 80.01 0) (hide yes) (show_name no) (do_not_autoplace no) (effects (font (size 1.27 1.27))))
  (property "Sim.Pins" "1=K 2=A" (at 49.53 80.01 0) (hide yes) (show_name no) (do_not_autoplace no) (effects (font (size 1.27 1.27))))
  (pin "2")
  (pin "1"))
 (symbol
  (lib_id "Device:R")
  (at 57.15 127 270)
  (mirror x)
  (unit 1)
  (body_style 1)
  (exclude_from_sim no)
  (in_bom yes)
  (on_board yes)
  (in_pos_files yes)
  (dnp no)
  (property "Reference" "R42" (at 57.15 125.095 90) (show_name no) (do_not_autoplace no) (effects (font (size 1 1))))
  (property "Value" "1k" (at 57.15 127 90) (show_name no) (do_not_autoplace no) (effects (font (size 1 1))))
  (property "Footprint" "Resistor_SMD:R_0603_1608Metric_Pad0.98x0.95mm_HandSolder" (at 57.15 128.778 90) (hide yes) (show_name no) (do_not_autoplace no) (effects (font (size 1.27 1.27))))
  (property "Datasheet" "" (at 57.15 127 0) (hide yes) (show_name no) (do_not_autoplace no) (effects (font (size 1.27 1.27))))
  (property "Description" "" (at 57.15 127 0) (hide yes) (show_name no) (do_not_autoplace no) (effects (font (size 1.27 1.27))))
  (pin "1")
  (pin "2"))
 (symbol
  (lib_id "Device:R")
  (at 57.15 41.91 270)
  (mirror x)
  (unit 1)
  (body_style 1)
  (exclude_from_sim no)
  (in_bom yes)
  (on_board yes)
  (in_pos_files yes)
  (dnp no)
  (property "Reference" "R32" (at 57.15 40.005 90) (show_name no) (do_not_autoplace no) (effects (font (size 1 1))))
  (property "Value" "1k" (at 57.15 41.91 90) (show_name no) (do_not_autoplace no) (effects (font (size 1 1))))
  (property "Footprint" "Resistor_SMD:R_0603_1608Metric_Pad0.98x0.95mm_HandSolder" (at 57.15 43.688 90) (hide yes) (show_name no) (do_not_autoplace no) (effects (font (size 1.27 1.27))))
  (property "Datasheet" "" (at 57.15 41.91 0) (hide yes) (show_name no) (do_not_autoplace no) (effects (font (size 1.27 1.27))))
  (property "Description" "" (at 57.15 41.91 0) (hide yes) (show_name no) (do_not_autoplace no) (effects (font (size 1.27 1.27))))
  (pin "1")
  (pin "2"))
 (symbol
  (lib_id "Device:LED")
  (at 49.53 134.62 0)
  (unit 1)
  (body_style 1)
  (exclude_from_sim no)
  (in_bom yes)
  (on_board yes)
  (in_pos_files yes)
  (dnp no)
  (property "Reference" "D14" (at 49.53 130.048 0) (show_name no) (do_not_autoplace no) (effects (font (size 1 1))))
  (property "Value" "R5" (at 49.53 131.826 0) (show_name no) (do_not_autoplace no) (effects (font (size 1 1))))
  (property "Footprint" "LED_SMD:LED_0603_1608Metric_Pad1.05x0.95mm_HandSolder" (at 49.53 134.62 0) (hide yes) (show_name no) (do_not_autoplace no) (effects (font (size 1.27 1.27))))
  (property "Datasheet" "" (at 49.53 134.62 0) (hide yes) (show_name no) (do_not_autoplace no) (effects (font (size 1.27 1.27))))
  (property "Description" "Light emitting diode" (at 49.53 134.62 0) (hide yes) (show_name no) (do_not_autoplace no) (effects (font (size 1.27 1.27))))
  (property "Sim.Pins" "1=K 2=A" (at 49.53 134.62 0) (hide yes) (show_name no) (do_not_autoplace no) (effects (font (size 1.27 1.27))))
  (pin "2")
  (pin "1"))
 (symbol
  (lib_id "Device:R")
  (at 57.15 119.38 270)
  (mirror x)
  (unit 1)
  (body_style 1)
  (exclude_from_sim no)
  (in_bom yes)
  (on_board yes)
  (in_pos_files yes)
  (dnp no)
  (property "Reference" "R41" (at 57.15 117.475 90) (show_name no) (do_not_autoplace no) (effects (font (size 1 1))))
  (property "Value" "1k" (at 57.15 119.38 90) (show_name no) (do_not_autoplace no) (effects (font (size 1 1))))
  (property "Footprint" "Resistor_SMD:R_0603_1608Metric_Pad0.98x0.95mm_HandSolder" (at 57.15 121.158 90) (hide yes) (show_name no) (do_not_autoplace no) (effects (font (size 1.27 1.27))))
  (property "Datasheet" "" (at 57.15 119.38 0) (hide yes) (show_name no) (do_not_autoplace no) (effects (font (size 1.27 1.27))))
  (property "Description" "" (at 57.15 119.38 0) (hide yes) (show_name no) (do_not_autoplace no) (effects (font (size 1.27 1.27))))
  (pin "1")
  (pin "2"))
 (symbol
  (lib_id "Device:LED")
  (at 49.53 127 0)
  (unit 1)
  (body_style 1)
  (exclude_from_sim no)
  (in_bom yes)
  (on_board yes)
  (in_pos_files yes)
  (dnp no)
  (property "Reference" "D13" (at 49.53 122.428 0) (show_name no) (do_not_autoplace no) (effects (font (size 1 1))))
  (property "Value" "R4" (at 49.53 124.206 0) (show_name no) (do_not_autoplace no) (effects (font (size 1 1))))
  (property "Footprint" "LED_SMD:LED_0603_1608Metric_Pad1.05x0.95mm_HandSolder" (at 49.53 127 0) (hide yes) (show_name no) (do_not_autoplace no) (effects (font (size 1.27 1.27))))
  (property "Datasheet" "" (at 49.53 127 0) (hide yes) (show_name no) (do_not_autoplace no) (effects (font (size 1.27 1.27))))
  (property "Description" "Light emitting diode" (at 49.53 127 0) (hide yes) (show_name no) (do_not_autoplace no) (effects (font (size 1.27 1.27))))
  (property "Sim.Pins" "1=K 2=A" (at 49.53 127 0) (hide yes) (show_name no) (do_not_autoplace no) (effects (font (size 1.27 1.27))))
  (pin "2")
  (pin "1"))
 (symbol
  (lib_id "Device:LED")
  (at 49.53 149.86 0)
  (unit 1)
  (body_style 1)
  (exclude_from_sim no)
  (in_bom yes)
  (on_board yes)
  (in_pos_files yes)
  (dnp no)
  (property "Reference" "D16" (at 49.53 145.288 0) (show_name no) (do_not_autoplace no) (effects (font (size 1 1))))
  (property "Value" "R7" (at 49.53 147.066 0) (show_name no) (do_not_autoplace no) (effects (font (size 1 1))))
  (property "Footprint" "LED_SMD:LED_0603_1608Metric_Pad1.05x0.95mm_HandSolder" (at 49.53 149.86 0) (hide yes) (show_name no) (do_not_autoplace no) (effects (font (size 1.27 1.27))))
  (property "Datasheet" "" (at 49.53 149.86 0) (hide yes) (show_name no) (do_not_autoplace no) (effects (font (size 1.27 1.27))))
  (property "Description" "Light emitting diode" (at 49.53 149.86 0) (hide yes) (show_name no) (do_not_autoplace no) (effects (font (size 1.27 1.27))))
  (property "Sim.Pins" "1=K 2=A" (at 49.53 149.86 0) (hide yes) (show_name no) (do_not_autoplace no) (effects (font (size 1.27 1.27))))
  (pin "2")
  (pin "1"))
 (symbol
  (lib_id "Device:R")
  (at 57.15 64.77 270)
  (mirror x)
  (unit 1)
  (body_style 1)
  (exclude_from_sim no)
  (in_bom yes)
  (on_board yes)
  (in_pos_files yes)
  (dnp no)
  (property "Reference" "R35" (at 57.15 62.865 90) (show_name no) (do_not_autoplace no) (effects (font (size 1 1))))
  (property "Value" "1k" (at 57.15 64.77 90) (show_name no) (do_not_autoplace no) (effects (font (size 1 1))))
  (property "Footprint" "Resistor_SMD:R_0603_1608Metric_Pad0.98x0.95mm_HandSolder" (at 57.15 66.548 90) (hide yes) (show_name no) (do_not_autoplace no) (effects (font (size 1.27 1.27))))
  (property "Datasheet" "" (at 57.15 64.77 0) (hide yes) (show_name no) (do_not_autoplace no) (effects (font (size 1.27 1.27))))
  (property "Description" "" (at 57.15 64.77 0) (hide yes) (show_name no) (do_not_autoplace no) (effects (font (size 1.27 1.27))))
  (pin "1")
  (pin "2"))
 (symbol
  (lib_id "Device:LED")
  (at 49.53 104.14 0)
  (unit 1)
  (body_style 1)
  (exclude_from_sim no)
  (in_bom yes)
  (on_board yes)
  (in_pos_files yes)
  (dnp no)
  (property "Reference" "D10" (at 49.53 99.568 0) (show_name no) (do_not_autoplace no) (effects (font (size 1 1))))
  (property "Value" "R1" (at 49.53 101.346 0) (show_name no) (do_not_autoplace no) (effects (font (size 1 1))))
  (property "Footprint" "LED_SMD:LED_0603_1608Metric_Pad1.05x0.95mm_HandSolder" (at 49.53 104.14 0) (hide yes) (show_name no) (do_not_autoplace no) (effects (font (size 1.27 1.27))))
  (property "Datasheet" "" (at 49.53 104.14 0) (hide yes) (show_name no) (do_not_autoplace no) (effects (font (size 1.27 1.27))))
  (property "Description" "Light emitting diode" (at 49.53 104.14 0) (hide yes) (show_name no) (do_not_autoplace no) (effects (font (size 1.27 1.27))))
  (property "Sim.Pins" "1=K 2=A" (at 49.53 104.14 0) (hide yes) (show_name no) (do_not_autoplace no) (effects (font (size 1.27 1.27))))
  (pin "2")
  (pin "1"))
 (symbol
  (lib_id "Device:LED")
  (at 49.53 96.52 0)
  (unit 1)
  (body_style 1)
  (exclude_from_sim no)
  (in_bom yes)
  (on_board yes)
  (in_pos_files yes)
  (dnp no)
  (property "Reference" "D9" (at 49.53 91.948 0) (show_name no) (do_not_autoplace no) (effects (font (size 1 1))))
  (property "Value" "R0" (at 49.53 93.726 0) (show_name no) (do_not_autoplace no) (effects (font (size 1 1))))
  (property "Footprint" "LED_SMD:LED_0603_1608Metric_Pad1.05x0.95mm_HandSolder" (at 49.53 96.52 0) (hide yes) (show_name no) (do_not_autoplace no) (effects (font (size 1.27 1.27))))
  (property "Datasheet" "" (at 49.53 96.52 0) (hide yes) (show_name no) (do_not_autoplace no) (effects (font (size 1.27 1.27))))
  (property "Description" "Light emitting diode" (at 49.53 96.52 0) (hide yes) (show_name no) (do_not_autoplace no) (effects (font (size 1.27 1.27))))
  (property "Sim.Pins" "1=K 2=A" (at 49.53 96.52 0) (hide yes) (show_name no) (do_not_autoplace no) (effects (font (size 1.27 1.27))))
  (pin "2")
  (pin "1"))
 (symbol
  (lib_id "Device:R")
  (at 57.15 104.14 270)
  (mirror x)
  (unit 1)
  (body_style 1)
  (exclude_from_sim no)
  (in_bom yes)
  (on_board yes)
  (in_pos_files yes)
  (dnp no)
  (property "Reference" "R39" (at 57.15 102.235 90) (show_name no) (do_not_autoplace no) (effects (font (size 1 1))))
  (property "Value" "1k" (at 57.15 104.14 90) (show_name no) (do_not_autoplace no) (effects (font (size 1 1))))
  (property "Footprint" "Resistor_SMD:R_0603_1608Metric_Pad0.98x0.95mm_HandSolder" (at 57.15 105.918 90) (hide yes) (show_name no) (do_not_autoplace no) (effects (font (size 1.27 1.27))))
  (property "Datasheet" "" (at 57.15 104.14 0) (hide yes) (show_name no) (do_not_autoplace no) (effects (font (size 1.27 1.27))))
  (property "Description" "" (at 57.15 104.14 0) (hide yes) (show_name no) (do_not_autoplace no) (effects (font (size 1.27 1.27))))
  (pin "1")
  (pin "2"))
 (symbol
  (lib_id "Device:LED")
  (at 49.53 64.77 0)
  (unit 1)
  (body_style 1)
  (exclude_from_sim no)
  (in_bom yes)
  (on_board yes)
  (in_pos_files yes)
  (dnp no)
  (property "Reference" "D6" (at 49.53 60.198 0) (show_name no) (do_not_autoplace no) (effects (font (size 1 1))))
  (property "Value" "L5" (at 49.53 61.976 0) (show_name no) (do_not_autoplace no) (effects (font (size 1 1))))
  (property "Footprint" "LED_SMD:LED_0603_1608Metric_Pad1.05x0.95mm_HandSolder" (at 49.53 64.77 0) (hide yes) (show_name no) (do_not_autoplace no) (effects (font (size 1.27 1.27))))
  (property "Datasheet" "" (at 49.53 64.77 0) (hide yes) (show_name no) (do_not_autoplace no) (effects (font (size 1.27 1.27))))
  (property "Description" "Light emitting diode" (at 49.53 64.77 0) (hide yes) (show_name no) (do_not_autoplace no) (effects (font (size 1.27 1.27))))
  (property "Sim.Pins" "1=K 2=A" (at 49.53 64.77 0) (hide yes) (show_name no) (do_not_autoplace no) (effects (font (size 1.27 1.27))))
  (pin "2")
  (pin "1"))
 (symbol
  (lib_id "Device:LED")
  (at 49.53 49.53 0)
  (unit 1)
  (body_style 1)
  (exclude_from_sim no)
  (in_bom yes)
  (on_board yes)
  (in_pos_files yes)
  (dnp no)
  (property "Reference" "D4" (at 49.53 44.958 0) (show_name no) (do_not_autoplace no) (effects (font (size 1 1))))
  (property "Value" "L3" (at 49.53 46.736 0) (show_name no) (do_not_autoplace no) (effects (font (size 1 1))))
  (property "Footprint" "LED_SMD:LED_0603_1608Metric_Pad1.05x0.95mm_HandSolder" (at 49.53 49.53 0) (hide yes) (show_name no) (do_not_autoplace no) (effects (font (size 1.27 1.27))))
  (property "Datasheet" "" (at 49.53 49.53 0) (hide yes) (show_name no) (do_not_autoplace no) (effects (font (size 1.27 1.27))))
  (property "Description" "Light emitting diode" (at 49.53 49.53 0) (hide yes) (show_name no) (do_not_autoplace no) (effects (font (size 1.27 1.27))))
  (property "Sim.Pins" "1=K 2=A" (at 49.53 49.53 0) (hide yes) (show_name no) (do_not_autoplace no) (effects (font (size 1.27 1.27))))
  (pin "2")
  (pin "1"))
 (symbol
  (lib_id "Device:R")
  (at 57.15 49.53 270)
  (mirror x)
  (unit 1)
  (body_style 1)
  (exclude_from_sim no)
  (in_bom yes)
  (on_board yes)
  (in_pos_files yes)
  (dnp no)
  (property "Reference" "R33" (at 57.15 47.625 90) (show_name no) (do_not_autoplace no) (effects (font (size 1 1))))
  (property "Value" "1k" (at 57.15 49.53 90) (show_name no) (do_not_autoplace no) (effects (font (size 1 1))))
  (property "Footprint" "Resistor_SMD:R_0603_1608Metric_Pad0.98x0.95mm_HandSolder" (at 57.15 51.308 90) (hide yes) (show_name no) (do_not_autoplace no) (effects (font (size 1.27 1.27))))
  (property "Datasheet" "" (at 57.15 49.53 0) (hide yes) (show_name no) (do_not_autoplace no) (effects (font (size 1.27 1.27))))
  (property "Description" "" (at 57.15 49.53 0) (hide yes) (show_name no) (do_not_autoplace no) (effects (font (size 1.27 1.27))))
  (pin "1")
  (pin "2"))
 (symbol
  (lib_id "Device:R")
  (at 57.15 26.67 270)
  (mirror x)
  (unit 1)
  (body_style 1)
  (exclude_from_sim no)
  (in_bom yes)
  (on_board yes)
  (in_pos_files yes)
  (dnp no)
  (property "Reference" "R30" (at 57.15 24.765 90) (show_name no) (do_not_autoplace no) (effects (font (size 1 1))))
  (property "Value" "1k" (at 57.15 26.67 90) (show_name no) (do_not_autoplace no) (effects (font (size 1 1))))
  (property "Footprint" "Resistor_SMD:R_0603_1608Metric_Pad0.98x0.95mm_HandSolder" (at 57.15 28.448 90) (hide yes) (show_name no) (do_not_autoplace no) (effects (font (size 1.27 1.27))))
  (property "Datasheet" "" (at 57.15 26.67 0) (hide yes) (show_name no) (do_not_autoplace no) (effects (font (size 1.27 1.27))))
  (property "Description" "" (at 57.15 26.67 0) (hide yes) (show_name no) (do_not_autoplace no) (effects (font (size 1.27 1.27))))
  (pin "1")
  (pin "2"))
 (symbol
  (lib_id "Device:R")
  (at 57.15 134.62 270)
  (mirror x)
  (unit 1)
  (body_style 1)
  (exclude_from_sim no)
  (in_bom yes)
  (on_board yes)
  (in_pos_files yes)
  (dnp no)
  (property "Reference" "R43" (at 57.15 132.715 90) (show_name no) (do_not_autoplace no) (effects (font (size 1 1))))
  (property "Value" "1k" (at 57.15 134.62 90) (show_name no) (do_not_autoplace no) (effects (font (size 1 1))))
  (property "Footprint" "Resistor_SMD:R_0603_1608Metric_Pad0.98x0.95mm_HandSolder" (at 57.15 136.398 90) (hide yes) (show_name no) (do_not_autoplace no) (effects (font (size 1.27 1.27))))
  (property "Datasheet" "" (at 57.15 134.62 0) (hide yes) (show_name no) (do_not_autoplace no) (effects (font (size 1.27 1.27))))
  (property "Description" "" (at 57.15 134.62 0) (hide yes) (show_name no) (do_not_autoplace no) (effects (font (size 1.27 1.27))))
  (pin "1")
  (pin "2")))
